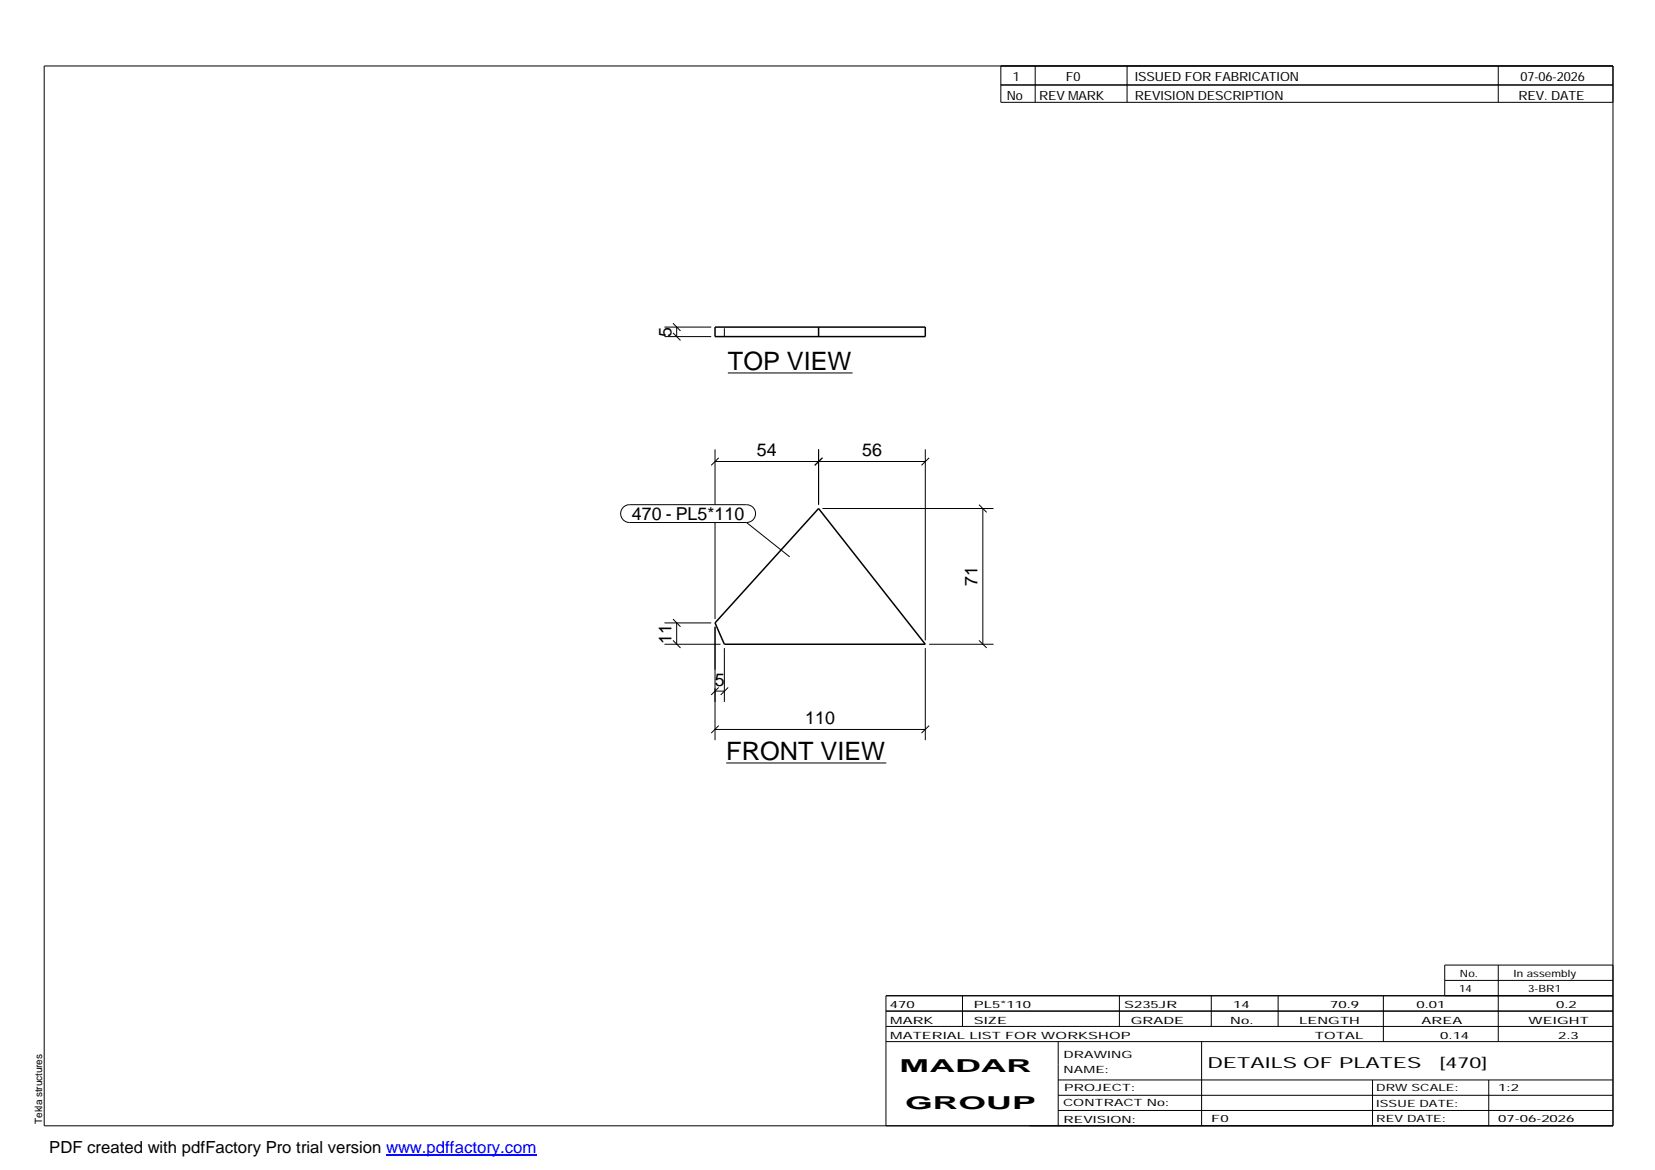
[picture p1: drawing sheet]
<svg xmlns="http://www.w3.org/2000/svg" width="420mm" height="297mm" viewBox="0 0 420 297" stroke-linecap="round" stroke-linejoin="round" font-family="sans-serif">
<path d="M181.5 83h53.4v2.5h-53.4zM207.8 83v2.5M207.8 129.1l27.1 34.5h-51l-2.4-5.5z" fill="none" stroke="#000" stroke-width=".38"/>
<path d="M183.9 85.5v-2.5" fill="none" stroke="#000" stroke-width=".25" stroke-dasharray="2.1 2.1" stroke-linecap="butt"/>
<g fill="none" stroke="#000" stroke-width=".25">
<path d="M11.2 16.7h398.3v269.1h-398.3zM254.1 16.7v9.3h155.4M262.8 16.7v9.3M286.1 16.7v9.3M380.4 16.7v9.3M254.1 21.6h155.4M168.7 85.5h11.9M168.7 83h11.9M170.9 84.5l1.9 1.9M170.9 82.1l1.9 1.9M171.8 83v2.5M184.8 94.7h31.7"/>
<path d="M181.5 114.1v14M181.5 117.2h53.4M182.5 116.2l-1.9 1.9M207.8 114.1v14M208.8 116.2l-2 1.9M234.9 114.1v48.5M235.9 116.2l-2 1.9M158.2 128.8l.8-.5 .9-.2h29.6a2.26 2.26 0 0 1 2.3 2.3 2.26 2.26 0 0 1-2.3 2.3h-29.6a2.27 2.27 0 0 1-2.2-1.4 2.27 2.27 0 0 1 .5-2.5zM181.5 132.7v24.5M189.5 132.7l11 8.7M208.8 129.1h43.4M248.5 128.1l2 2"/>
<path d="M249.5 129.1v34.5M168.7 158.1h11.9M170.9 157.2l1.9 1.9M171.8 158.1v5.5M181.5 159.1v28.8M168.7 163.6h14.2M170.9 162.6l1.9 1.9M181.5 175.5h2.4M182.5 174.5l-1.9 1.9M183.9 164.5v13.7M184.9 174.5l-1.9 1.9M234.9 164.5v23.4"/>
<path d="M235.9 163.6h16.3M248.5 162.6l2 1.9M181.5 185.2h53.4M182.5 184.2l-1.9 1.9M184.4 193.7h40.6M235.9 184.2l-2 1.9M224.9 256.7h184.6M244.3 252.8v7.8M284.2 252.8v7.8M307.5 252.8v7.8M324.5 252.8v7.8M351.2 252.8v11.6"/>
<path d="M366.8 248.9h42.7M380.4 245v19.4M409.5 245h-42.7v7.8M409.5 252.8h-184.6v33M224.9 264.4h184.6M224.9 260.6h184.6M268.6 264.4v21.4M268.6 274.2h140.9M268.6 278.1h140.9M305.1 264.4v21.4M348.4 274.2v11.6M378 274.2v11.6"/>
<path d="M268.6 281.9h140.9"/>
</g>
<path d="M98 293.3h38.2" fill="none" stroke="#00f" stroke-width=".3"/>
<g font-size="6.4">
<text x="184.8" y="94">TOP VIEW</text>
<text x="184.4" y="192.9">FRONT VIEW</text>
</g>
<g font-size="4.5">
<text x="170.4" y="85.5" transform="rotate(-90 170.4 85.5)">5</text>
<text x="192.2" y="115.8">54</text>
<text x="218.9" y="115.8">56</text>
<text x="160.4" y="132.1">470 - PL5*110</text>
<text x="248.2" y="148.8" transform="rotate(-90 248.2 148.8)">71</text>
<text x="170.4" y="163.4" transform="rotate(-90 170.4 163.4)">11</text>
<text x="181.4" y="174.1">5</text>
<text x="204.4" y="183.8">110</text>
<text x="228.4" y="272.3">MADAR</text>
<text x="229.8" y="281.6">GROUP</text>
</g>
<text font-size="4.2" x="12.5" y="292.7">PDF created with pdfFactory Pro trial version www.pdffactory.com</text>
<g font-size="3.9">
<text x="306.5" y="271.3">DETAILS OF PLATES</text>
<text x="365.4" y="271.3">[470]</text>
</g>
<g font-size="3.2">
<text x="257.1" y="20.5">1</text>
<text x="270.6" y="20.5">F0</text>
<text x="288.1" y="20.5">ISSUED FOR FABRICATION</text>
<text x="386" y="20.5">07-06-2026</text>
<text x="255.6" y="25.5">No</text>
<text x="263.8" y="25.5">REV MARK</text>
<text x="288.1" y="25.5">REVISION DESCRIPTION</text>
<text x="385.5" y="25.5">REV. DATE</text>
</g>
<g font-size="2.5">
<text x="370.4" y="251.8">14</text>
<text x="370.6" y="247.9">No.</text>
<text x="384.3" y="247.9">In assembly</text>
<text x="387.9" y="251.8">3-BR1</text>
<text x="225.9" y="255.9">470</text>
<text x="247.3" y="255.9">PL5*110</text>
<text x="285.4" y="255.9">S235JR</text>
<text x="313.1" y="255.9">14</text>
<text x="337.7" y="255.9">70.9</text>
<text x="359.6" y="255.9">0.01</text>
<text x="395.1" y="255.9">0.2</text>
<text x="226" y="263.7">MATERIAL LIST FOR WORKSHOP</text>
<text x="226" y="259.9">MARK</text>
<text x="247.2" y="259.9">SIZE</text>
<text x="287.1" y="259.9">GRADE</text>
<text x="312.3" y="259.9">No.</text>
<text x="329.8" y="259.9">LENGTH</text>
<text x="333.8" y="263.7">TOTAL</text>
<text x="360.9" y="259.9">AREA</text>
<text x="365.6" y="263.7">0.14</text>
<text x="388.1" y="259.9">WEIGHT</text>
<text x="395.6" y="263.7">2.3</text>
<text x="270" y="268.5">DRAWING</text>
<text x="270" y="272.5">NAME:</text>
<text x="269.9" y="280.9">CONTRACT No:</text>
<text x="270.2" y="277">PROJECT:</text>
<text x="349.4" y="277.1">DRW SCALE:</text>
<text x="349.4" y="281">ISSUE DATE:</text>
<text x="380.4" y="277.1">1:2</text>
<text x="10.7" y="285.4" transform="rotate(-90 10.7 285.4)">Tekla structures</text>
<text x="270" y="285">REVISION:</text>
<text x="307.5" y="284.8">F0</text>
<text x="349.4" y="284.8">REV DATE:</text>
<text x="380.4" y="284.8">07-06-2026</text>
</g>
</svg>
